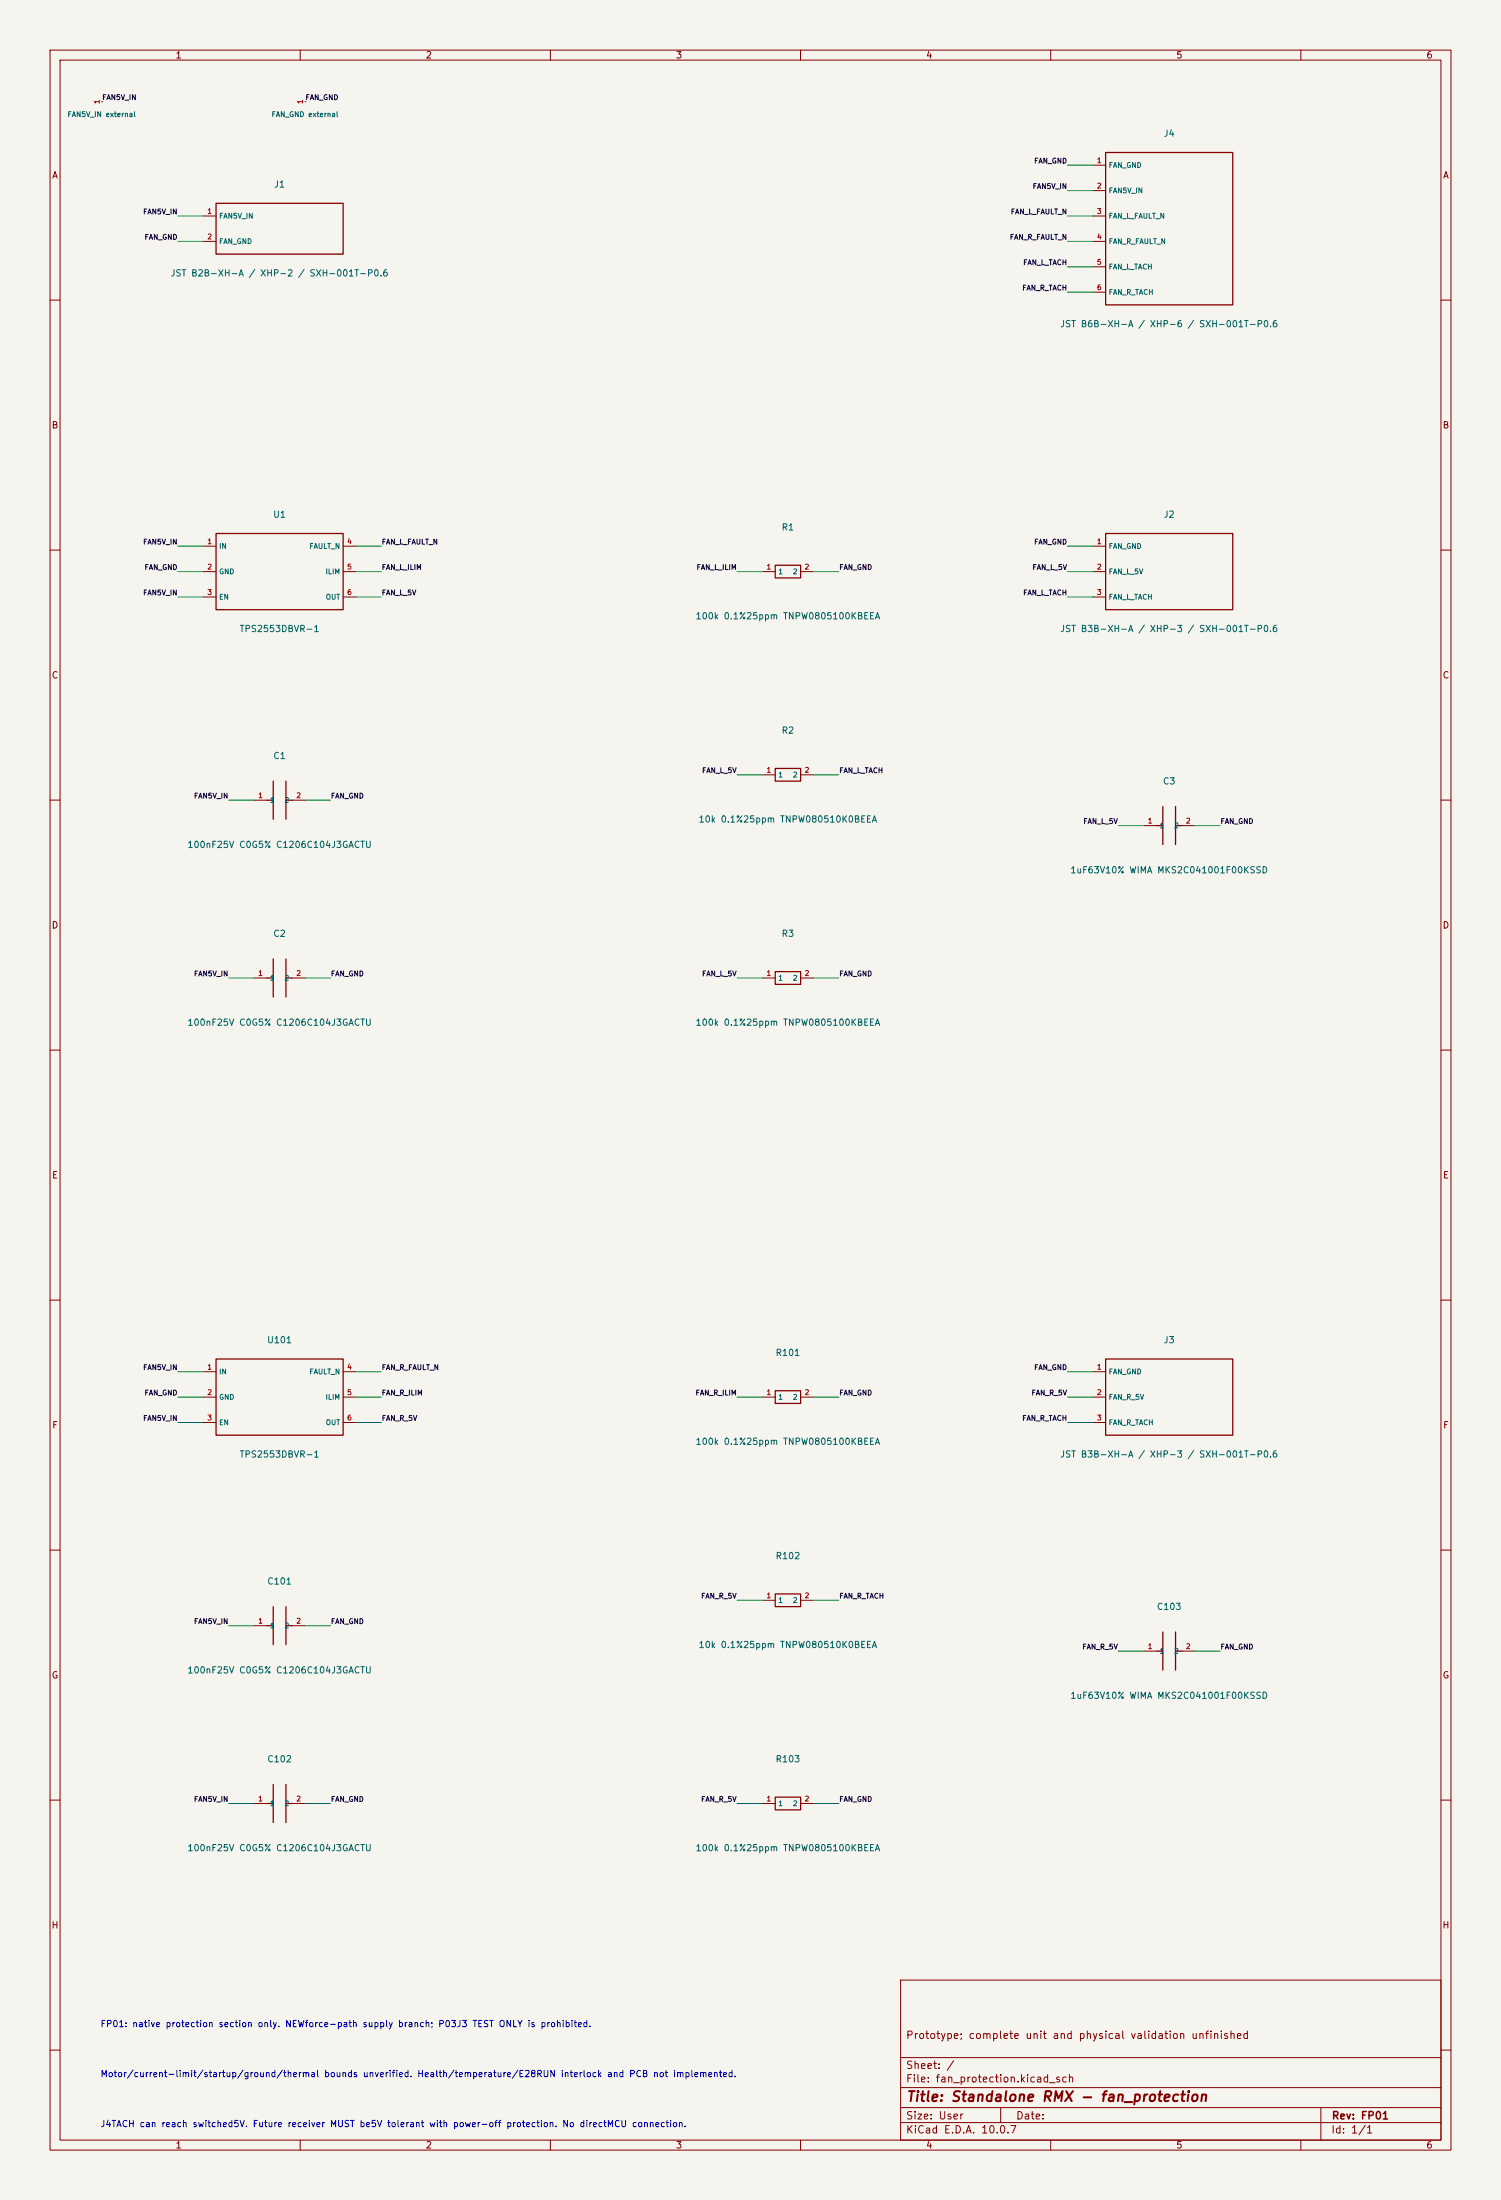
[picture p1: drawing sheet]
(kicad_sch (version 20250114) (generator eeschema) (paper "User" 300 440)
(title_block (title "Standalone RMX - fan_protection") (rev "FP01") (comment 1 "Prototype; complete unit and physical validation unfinished"))
(lib_symbols (symbol "RMX_FP01:SUPPLY_FLAG" (power) (in_bom no) (on_board no)
    (property "Reference" "#PWR" (at 0 0 0) (effects (font (size 1 1)) (hide yes)))
    (property "Value" "SUPPLY_FLAG" (at 0 2.54 0) (effects (font (size 1 1))))
    (symbol "SUPPLY_FLAG_1_1" (pin power_out line (at 0 0 90) (length 0) (name "~" (effects (font (size 1 1)))) (number "1" (effects (font (size 1 1)))))))
(symbol "RMX_FP01:FP01_J1" (pin_names (offset .508)) (in_bom yes) (on_board yes)
(property "Reference" "J" (at 0 8.89 0) (effects (font (size 1.27 1.27))))
(property "Value" "JST B2B-XH-A / XHP-2 / SXH-001T-P0.6" (at 0 -8.89 0) (effects (font (size 1.27 1.27))))
(symbol "FP01_J1_0_1" (rectangle (start -12.7 5.08) (end 12.7 -5.08) (stroke (width .254) (type default)) (fill (type none))))
(symbol "FP01_J1_1_1"
(pin passive line (at -15.24 2.54 0) (length 2.54) (name "FAN5V_IN" (effects (font (size 1 1)))) (number "1" (effects (font (size 1 1)))))
(pin passive line (at -15.24 -2.54 0) (length 2.54) (name "FAN_GND" (effects (font (size 1 1)))) (number "2" (effects (font (size 1 1)))))))
(symbol "RMX_FP01:FP01_J4" (pin_names (offset .508)) (in_bom yes) (on_board yes)
(property "Reference" "J" (at 0 19.05 0) (effects (font (size 1.27 1.27))))
(property "Value" "JST B6B-XH-A / XHP-6 / SXH-001T-P0.6" (at 0 -19.05 0) (effects (font (size 1.27 1.27))))
(symbol "FP01_J4_0_1" (rectangle (start -12.7 15.24) (end 12.7 -15.24) (stroke (width .254) (type default)) (fill (type none))))
(symbol "FP01_J4_1_1"
(pin passive line (at -15.24 12.7 0) (length 2.54) (name "FAN_GND" (effects (font (size 1 1)))) (number "1" (effects (font (size 1 1)))))
(pin passive line (at -15.24 7.62 0) (length 2.54) (name "FAN5V_IN" (effects (font (size 1 1)))) (number "2" (effects (font (size 1 1)))))
(pin passive line (at -15.24 2.54 0) (length 2.54) (name "FAN_L_FAULT_N" (effects (font (size 1 1)))) (number "3" (effects (font (size 1 1)))))
(pin passive line (at -15.24 -2.54 0) (length 2.54) (name "FAN_R_FAULT_N" (effects (font (size 1 1)))) (number "4" (effects (font (size 1 1)))))
(pin passive line (at -15.24 -7.62 0) (length 2.54) (name "FAN_L_TACH" (effects (font (size 1 1)))) (number "5" (effects (font (size 1 1)))))
(pin passive line (at -15.24 -12.7 0) (length 2.54) (name "FAN_R_TACH" (effects (font (size 1 1)))) (number "6" (effects (font (size 1 1)))))))
(symbol "RMX_FP01:FP01_U1" (pin_names (offset .508)) (in_bom yes) (on_board yes)
(property "Reference" "U" (at 0 11.43 0) (effects (font (size 1.27 1.27))))
(property "Value" "TPS2553DBVR-1" (at 0 -11.43 0) (effects (font (size 1.27 1.27))))
(symbol "FP01_U1_0_1" (rectangle (start -12.7 7.62) (end 12.7 -7.62) (stroke (width .254) (type default)) (fill (type none))))
(symbol "FP01_U1_1_1"
(pin power_in line (at -15.24 5.08 0) (length 2.54) (name "IN" (effects (font (size 1 1)))) (number "1" (effects (font (size 1 1)))))
(pin power_in line (at -15.24 0.0 0) (length 2.54) (name "GND" (effects (font (size 1 1)))) (number "2" (effects (font (size 1 1)))))
(pin input line (at -15.24 -5.08 0) (length 2.54) (name "EN" (effects (font (size 1 1)))) (number "3" (effects (font (size 1 1)))))
(pin open_collector line (at 15.24 5.08 180) (length 2.54) (name "FAULT_N" (effects (font (size 1 1)))) (number "4" (effects (font (size 1 1)))))
(pin output line (at 15.24 0.0 180) (length 2.54) (name "ILIM" (effects (font (size 1 1)))) (number "5" (effects (font (size 1 1)))))
(pin power_out line (at 15.24 -5.08 180) (length 2.54) (name "OUT" (effects (font (size 1 1)))) (number "6" (effects (font (size 1 1)))))))
(symbol "RMX_FP01:FP01_R1" (pin_names (offset .508)) (in_bom yes) (on_board yes)
(property "Reference" "R" (at 0 8.89 0) (effects (font (size 1.27 1.27))))
(property "Value" "100k 0.1%25ppm TNPW0805100KBEEA" (at 0 -8.89 0) (effects (font (size 1.27 1.27))))
(symbol "FP01_R1_0_1" (rectangle (start -2.54 1.27) (end 2.54 -1.27) (stroke (width .254) (type default)) (fill (type none))))
(symbol "FP01_R1_1_1"
(pin passive line (at -5.08 0.0 0) (length 2.54) (name "1" (effects (font (size 1 1)))) (number "1" (effects (font (size 1 1)))))
(pin passive line (at 5.08 0.0 180) (length 2.54) (name "2" (effects (font (size 1 1)))) (number "2" (effects (font (size 1 1)))))))
(symbol "RMX_FP01:FP01_R2" (pin_names (offset .508)) (in_bom yes) (on_board yes)
(property "Reference" "R" (at 0 8.89 0) (effects (font (size 1.27 1.27))))
(property "Value" "10k 0.1%25ppm TNPW080510K0BEEA" (at 0 -8.89 0) (effects (font (size 1.27 1.27))))
(symbol "FP01_R2_0_1" (rectangle (start -2.54 1.27) (end 2.54 -1.27) (stroke (width .254) (type default)) (fill (type none))))
(symbol "FP01_R2_1_1"
(pin passive line (at -5.08 0.0 0) (length 2.54) (name "1" (effects (font (size 1 1)))) (number "1" (effects (font (size 1 1)))))
(pin passive line (at 5.08 0.0 180) (length 2.54) (name "2" (effects (font (size 1 1)))) (number "2" (effects (font (size 1 1)))))))
(symbol "RMX_FP01:FP01_R3" (pin_names (offset .508)) (in_bom yes) (on_board yes)
(property "Reference" "R" (at 0 8.89 0) (effects (font (size 1.27 1.27))))
(property "Value" "100k 0.1%25ppm TNPW0805100KBEEA" (at 0 -8.89 0) (effects (font (size 1.27 1.27))))
(symbol "FP01_R3_0_1" (rectangle (start -2.54 1.27) (end 2.54 -1.27) (stroke (width .254) (type default)) (fill (type none))))
(symbol "FP01_R3_1_1"
(pin passive line (at -5.08 0.0 0) (length 2.54) (name "1" (effects (font (size 1 1)))) (number "1" (effects (font (size 1 1)))))
(pin passive line (at 5.08 0.0 180) (length 2.54) (name "2" (effects (font (size 1 1)))) (number "2" (effects (font (size 1 1)))))))
(symbol "RMX_FP01:FP01_C1" (pin_names (offset .508)) (in_bom yes) (on_board yes)
(property "Reference" "C" (at 0 8.89 0) (effects (font (size 1.27 1.27))))
(property "Value" "100nF25V C0G5% C1206C104J3GACTU" (at 0 -8.89 0) (effects (font (size 1.27 1.27))))
(symbol "FP01_C1_0_1" (polyline (pts (xy -2.54 0)(xy -1.27 0)) (stroke (width .254) (type default)) (fill (type none)))(polyline (pts (xy -1.27 -3.81)(xy -1.27 3.81)) (stroke (width .254) (type default)) (fill (type none)))(polyline (pts (xy 1.27 -3.81)(xy 1.27 3.81)) (stroke (width .254) (type default)) (fill (type none)))(polyline (pts (xy 1.27 0)(xy 2.54 0)) (stroke (width .254) (type default)) (fill (type none))))
(symbol "FP01_C1_1_1"
(pin passive line (at -5.08 0.0 0) (length 2.54) (name "1" (effects (font (size 1 1)))) (number "1" (effects (font (size 1 1)))))
(pin passive line (at 5.08 0.0 180) (length 2.54) (name "2" (effects (font (size 1 1)))) (number "2" (effects (font (size 1 1)))))))
(symbol "RMX_FP01:FP01_C2" (pin_names (offset .508)) (in_bom yes) (on_board yes)
(property "Reference" "C" (at 0 8.89 0) (effects (font (size 1.27 1.27))))
(property "Value" "100nF25V C0G5% C1206C104J3GACTU" (at 0 -8.89 0) (effects (font (size 1.27 1.27))))
(symbol "FP01_C2_0_1" (polyline (pts (xy -2.54 0)(xy -1.27 0)) (stroke (width .254) (type default)) (fill (type none)))(polyline (pts (xy -1.27 -3.81)(xy -1.27 3.81)) (stroke (width .254) (type default)) (fill (type none)))(polyline (pts (xy 1.27 -3.81)(xy 1.27 3.81)) (stroke (width .254) (type default)) (fill (type none)))(polyline (pts (xy 1.27 0)(xy 2.54 0)) (stroke (width .254) (type default)) (fill (type none))))
(symbol "FP01_C2_1_1"
(pin passive line (at -5.08 0.0 0) (length 2.54) (name "1" (effects (font (size 1 1)))) (number "1" (effects (font (size 1 1)))))
(pin passive line (at 5.08 0.0 180) (length 2.54) (name "2" (effects (font (size 1 1)))) (number "2" (effects (font (size 1 1)))))))
(symbol "RMX_FP01:FP01_C3" (pin_names (offset .508)) (in_bom yes) (on_board yes)
(property "Reference" "C" (at 0 8.89 0) (effects (font (size 1.27 1.27))))
(property "Value" "1uF63V10% WIMA MKS2C041001F00KSSD" (at 0 -8.89 0) (effects (font (size 1.27 1.27))))
(symbol "FP01_C3_0_1" (polyline (pts (xy -2.54 0)(xy -1.27 0)) (stroke (width .254) (type default)) (fill (type none)))(polyline (pts (xy -1.27 -3.81)(xy -1.27 3.81)) (stroke (width .254) (type default)) (fill (type none)))(polyline (pts (xy 1.27 -3.81)(xy 1.27 3.81)) (stroke (width .254) (type default)) (fill (type none)))(polyline (pts (xy 1.27 0)(xy 2.54 0)) (stroke (width .254) (type default)) (fill (type none))))
(symbol "FP01_C3_1_1"
(pin passive line (at -5.08 0.0 0) (length 2.54) (name "1" (effects (font (size 1 1)))) (number "1" (effects (font (size 1 1)))))
(pin passive line (at 5.08 0.0 180) (length 2.54) (name "2" (effects (font (size 1 1)))) (number "2" (effects (font (size 1 1)))))))
(symbol "RMX_FP01:FP01_J2" (pin_names (offset .508)) (in_bom yes) (on_board yes)
(property "Reference" "J" (at 0 11.43 0) (effects (font (size 1.27 1.27))))
(property "Value" "JST B3B-XH-A / XHP-3 / SXH-001T-P0.6" (at 0 -11.43 0) (effects (font (size 1.27 1.27))))
(symbol "FP01_J2_0_1" (rectangle (start -12.7 7.62) (end 12.7 -7.62) (stroke (width .254) (type default)) (fill (type none))))
(symbol "FP01_J2_1_1"
(pin passive line (at -15.24 5.08 0) (length 2.54) (name "FAN_GND" (effects (font (size 1 1)))) (number "1" (effects (font (size 1 1)))))
(pin passive line (at -15.24 0.0 0) (length 2.54) (name "FAN_L_5V" (effects (font (size 1 1)))) (number "2" (effects (font (size 1 1)))))
(pin passive line (at -15.24 -5.08 0) (length 2.54) (name "FAN_L_TACH" (effects (font (size 1 1)))) (number "3" (effects (font (size 1 1)))))))
(symbol "RMX_FP01:FP01_U101" (pin_names (offset .508)) (in_bom yes) (on_board yes)
(property "Reference" "U" (at 0 11.43 0) (effects (font (size 1.27 1.27))))
(property "Value" "TPS2553DBVR-1" (at 0 -11.43 0) (effects (font (size 1.27 1.27))))
(symbol "FP01_U101_0_1" (rectangle (start -12.7 7.62) (end 12.7 -7.62) (stroke (width .254) (type default)) (fill (type none))))
(symbol "FP01_U101_1_1"
(pin power_in line (at -15.24 5.08 0) (length 2.54) (name "IN" (effects (font (size 1 1)))) (number "1" (effects (font (size 1 1)))))
(pin power_in line (at -15.24 0.0 0) (length 2.54) (name "GND" (effects (font (size 1 1)))) (number "2" (effects (font (size 1 1)))))
(pin input line (at -15.24 -5.08 0) (length 2.54) (name "EN" (effects (font (size 1 1)))) (number "3" (effects (font (size 1 1)))))
(pin open_collector line (at 15.24 5.08 180) (length 2.54) (name "FAULT_N" (effects (font (size 1 1)))) (number "4" (effects (font (size 1 1)))))
(pin output line (at 15.24 0.0 180) (length 2.54) (name "ILIM" (effects (font (size 1 1)))) (number "5" (effects (font (size 1 1)))))
(pin power_out line (at 15.24 -5.08 180) (length 2.54) (name "OUT" (effects (font (size 1 1)))) (number "6" (effects (font (size 1 1)))))))
(symbol "RMX_FP01:FP01_R101" (pin_names (offset .508)) (in_bom yes) (on_board yes)
(property "Reference" "R" (at 0 8.89 0) (effects (font (size 1.27 1.27))))
(property "Value" "100k 0.1%25ppm TNPW0805100KBEEA" (at 0 -8.89 0) (effects (font (size 1.27 1.27))))
(symbol "FP01_R101_0_1" (rectangle (start -2.54 1.27) (end 2.54 -1.27) (stroke (width .254) (type default)) (fill (type none))))
(symbol "FP01_R101_1_1"
(pin passive line (at -5.08 0.0 0) (length 2.54) (name "1" (effects (font (size 1 1)))) (number "1" (effects (font (size 1 1)))))
(pin passive line (at 5.08 0.0 180) (length 2.54) (name "2" (effects (font (size 1 1)))) (number "2" (effects (font (size 1 1)))))))
(symbol "RMX_FP01:FP01_R102" (pin_names (offset .508)) (in_bom yes) (on_board yes)
(property "Reference" "R" (at 0 8.89 0) (effects (font (size 1.27 1.27))))
(property "Value" "10k 0.1%25ppm TNPW080510K0BEEA" (at 0 -8.89 0) (effects (font (size 1.27 1.27))))
(symbol "FP01_R102_0_1" (rectangle (start -2.54 1.27) (end 2.54 -1.27) (stroke (width .254) (type default)) (fill (type none))))
(symbol "FP01_R102_1_1"
(pin passive line (at -5.08 0.0 0) (length 2.54) (name "1" (effects (font (size 1 1)))) (number "1" (effects (font (size 1 1)))))
(pin passive line (at 5.08 0.0 180) (length 2.54) (name "2" (effects (font (size 1 1)))) (number "2" (effects (font (size 1 1)))))))
(symbol "RMX_FP01:FP01_R103" (pin_names (offset .508)) (in_bom yes) (on_board yes)
(property "Reference" "R" (at 0 8.89 0) (effects (font (size 1.27 1.27))))
(property "Value" "100k 0.1%25ppm TNPW0805100KBEEA" (at 0 -8.89 0) (effects (font (size 1.27 1.27))))
(symbol "FP01_R103_0_1" (rectangle (start -2.54 1.27) (end 2.54 -1.27) (stroke (width .254) (type default)) (fill (type none))))
(symbol "FP01_R103_1_1"
(pin passive line (at -5.08 0.0 0) (length 2.54) (name "1" (effects (font (size 1 1)))) (number "1" (effects (font (size 1 1)))))
(pin passive line (at 5.08 0.0 180) (length 2.54) (name "2" (effects (font (size 1 1)))) (number "2" (effects (font (size 1 1)))))))
(symbol "RMX_FP01:FP01_C101" (pin_names (offset .508)) (in_bom yes) (on_board yes)
(property "Reference" "C" (at 0 8.89 0) (effects (font (size 1.27 1.27))))
(property "Value" "100nF25V C0G5% C1206C104J3GACTU" (at 0 -8.89 0) (effects (font (size 1.27 1.27))))
(symbol "FP01_C101_0_1" (polyline (pts (xy -2.54 0)(xy -1.27 0)) (stroke (width .254) (type default)) (fill (type none)))(polyline (pts (xy -1.27 -3.81)(xy -1.27 3.81)) (stroke (width .254) (type default)) (fill (type none)))(polyline (pts (xy 1.27 -3.81)(xy 1.27 3.81)) (stroke (width .254) (type default)) (fill (type none)))(polyline (pts (xy 1.27 0)(xy 2.54 0)) (stroke (width .254) (type default)) (fill (type none))))
(symbol "FP01_C101_1_1"
(pin passive line (at -5.08 0.0 0) (length 2.54) (name "1" (effects (font (size 1 1)))) (number "1" (effects (font (size 1 1)))))
(pin passive line (at 5.08 0.0 180) (length 2.54) (name "2" (effects (font (size 1 1)))) (number "2" (effects (font (size 1 1)))))))
(symbol "RMX_FP01:FP01_C102" (pin_names (offset .508)) (in_bom yes) (on_board yes)
(property "Reference" "C" (at 0 8.89 0) (effects (font (size 1.27 1.27))))
(property "Value" "100nF25V C0G5% C1206C104J3GACTU" (at 0 -8.89 0) (effects (font (size 1.27 1.27))))
(symbol "FP01_C102_0_1" (polyline (pts (xy -2.54 0)(xy -1.27 0)) (stroke (width .254) (type default)) (fill (type none)))(polyline (pts (xy -1.27 -3.81)(xy -1.27 3.81)) (stroke (width .254) (type default)) (fill (type none)))(polyline (pts (xy 1.27 -3.81)(xy 1.27 3.81)) (stroke (width .254) (type default)) (fill (type none)))(polyline (pts (xy 1.27 0)(xy 2.54 0)) (stroke (width .254) (type default)) (fill (type none))))
(symbol "FP01_C102_1_1"
(pin passive line (at -5.08 0.0 0) (length 2.54) (name "1" (effects (font (size 1 1)))) (number "1" (effects (font (size 1 1)))))
(pin passive line (at 5.08 0.0 180) (length 2.54) (name "2" (effects (font (size 1 1)))) (number "2" (effects (font (size 1 1)))))))
(symbol "RMX_FP01:FP01_C103" (pin_names (offset .508)) (in_bom yes) (on_board yes)
(property "Reference" "C" (at 0 8.89 0) (effects (font (size 1.27 1.27))))
(property "Value" "1uF63V10% WIMA MKS2C041001F00KSSD" (at 0 -8.89 0) (effects (font (size 1.27 1.27))))
(symbol "FP01_C103_0_1" (polyline (pts (xy -2.54 0)(xy -1.27 0)) (stroke (width .254) (type default)) (fill (type none)))(polyline (pts (xy -1.27 -3.81)(xy -1.27 3.81)) (stroke (width .254) (type default)) (fill (type none)))(polyline (pts (xy 1.27 -3.81)(xy 1.27 3.81)) (stroke (width .254) (type default)) (fill (type none)))(polyline (pts (xy 1.27 0)(xy 2.54 0)) (stroke (width .254) (type default)) (fill (type none))))
(symbol "FP01_C103_1_1"
(pin passive line (at -5.08 0.0 0) (length 2.54) (name "1" (effects (font (size 1 1)))) (number "1" (effects (font (size 1 1)))))
(pin passive line (at 5.08 0.0 180) (length 2.54) (name "2" (effects (font (size 1 1)))) (number "2" (effects (font (size 1 1)))))))
(symbol "RMX_FP01:FP01_J3" (pin_names (offset .508)) (in_bom yes) (on_board yes)
(property "Reference" "J" (at 0 11.43 0) (effects (font (size 1.27 1.27))))
(property "Value" "JST B3B-XH-A / XHP-3 / SXH-001T-P0.6" (at 0 -11.43 0) (effects (font (size 1.27 1.27))))
(symbol "FP01_J3_0_1" (rectangle (start -12.7 7.62) (end 12.7 -7.62) (stroke (width .254) (type default)) (fill (type none))))
(symbol "FP01_J3_1_1"
(pin passive line (at -15.24 5.08 0) (length 2.54) (name "FAN_GND" (effects (font (size 1 1)))) (number "1" (effects (font (size 1 1)))))
(pin passive line (at -15.24 0.0 0) (length 2.54) (name "FAN_R_5V" (effects (font (size 1 1)))) (number "2" (effects (font (size 1 1)))))
(pin passive line (at -15.24 -5.08 0) (length 2.54) (name "FAN_R_TACH" (effects (font (size 1 1)))) (number "3" (effects (font (size 1 1))))))))
(symbol (lib_id "RMX_FP01:FP01_J1") (at 55.88 45.72 0) (unit 1) (in_bom yes) (on_board yes) (dnp no)
(property "Reference" "J1" (at 55.88 36.83 0) (effects (font (size 1.27 1.27)) ))
(property "Value" "JST B2B-XH-A / XHP-2 / SXH-001T-P0.6" (at 55.88 54.61 0) (effects (font (size 1.27 1.27)) ))
(property "Footprint" "Connector_JST:JST_XH_B2B-XH-A_1x02_P2.50mm_Vertical" (at 55.88 45.72 0) (effects (font (size 1.27 1.27)) (hide yes)))
(property "Datasheet" "https://www.jst-mfg.com/product/pdf/eng/eXH.pdf" (at 55.88 45.72 0) (effects (font (size 1.27 1.27)) (hide yes)))
(pin "1")
(pin "2"))
(wire (pts (xy 40.64 43.18) (xy 35.56 43.18)) (stroke (width 0) (type default)))
(label "FAN5V_IN" (at 35.56 43.18 0) (effects (font (size 1 1)) (justify right bottom)))
(wire (pts (xy 40.64 48.26) (xy 35.56 48.26)) (stroke (width 0) (type default)))
(label "FAN_GND" (at 35.56 48.26 0) (effects (font (size 1 1)) (justify right bottom)))
(symbol (lib_id "RMX_FP01:FP01_J4") (at 233.68 45.72 0) (unit 1) (in_bom yes) (on_board yes) (dnp no)
(property "Reference" "J4" (at 233.68 26.67 0) (effects (font (size 1.27 1.27)) ))
(property "Value" "JST B6B-XH-A / XHP-6 / SXH-001T-P0.6" (at 233.68 64.77 0) (effects (font (size 1.27 1.27)) ))
(property "Footprint" "Connector_JST:JST_XH_B6B-XH-A_1x06_P2.50mm_Vertical" (at 233.68 45.72 0) (effects (font (size 1.27 1.27)) (hide yes)))
(property "Datasheet" "https://www.jst-mfg.com/product/pdf/eng/eXH.pdf" (at 233.68 45.72 0) (effects (font (size 1.27 1.27)) (hide yes)))
(pin "1")
(pin "2")
(pin "3")
(pin "4")
(pin "5")
(pin "6"))
(wire (pts (xy 218.44 33.02) (xy 213.36 33.02)) (stroke (width 0) (type default)))
(label "FAN_GND" (at 213.36 33.02 0) (effects (font (size 1 1)) (justify right bottom)))
(wire (pts (xy 218.44 38.1) (xy 213.36 38.1)) (stroke (width 0) (type default)))
(label "FAN5V_IN" (at 213.36 38.1 0) (effects (font (size 1 1)) (justify right bottom)))
(wire (pts (xy 218.44 43.18) (xy 213.36 43.18)) (stroke (width 0) (type default)))
(label "FAN_L_FAULT_N" (at 213.36 43.18 0) (effects (font (size 1 1)) (justify right bottom)))
(wire (pts (xy 218.44 48.26) (xy 213.36 48.26)) (stroke (width 0) (type default)))
(label "FAN_R_FAULT_N" (at 213.36 48.26 0) (effects (font (size 1 1)) (justify right bottom)))
(wire (pts (xy 218.44 53.34) (xy 213.36 53.34)) (stroke (width 0) (type default)))
(label "FAN_L_TACH" (at 213.36 53.34 0) (effects (font (size 1 1)) (justify right bottom)))
(wire (pts (xy 218.44 58.42) (xy 213.36 58.42)) (stroke (width 0) (type default)))
(label "FAN_R_TACH" (at 213.36 58.42 0) (effects (font (size 1 1)) (justify right bottom)))
(symbol (lib_id "RMX_FP01:FP01_U1") (at 55.88 114.3 0) (unit 1) (in_bom yes) (on_board yes) (dnp no)
(property "Reference" "U1" (at 55.88 102.87 0) (effects (font (size 1.27 1.27)) ))
(property "Value" "TPS2553DBVR-1" (at 55.88 125.73 0) (effects (font (size 1.27 1.27)) ))
(property "Footprint" "Package_TO_SOT_SMD:SOT-23-6" (at 55.88 114.3 0) (effects (font (size 1.27 1.27)) (hide yes)))
(property "Datasheet" "https://www.ti.com/lit/ds/symlink/tps2553.pdf" (at 55.88 114.3 0) (effects (font (size 1.27 1.27)) (hide yes)))
(pin "1")
(pin "2")
(pin "3")
(pin "4")
(pin "5")
(pin "6"))
(wire (pts (xy 40.64 109.22) (xy 35.56 109.22)) (stroke (width 0) (type default)))
(label "FAN5V_IN" (at 35.56 109.22 0) (effects (font (size 1 1)) (justify right bottom)))
(wire (pts (xy 40.64 114.3) (xy 35.56 114.3)) (stroke (width 0) (type default)))
(label "FAN_GND" (at 35.56 114.3 0) (effects (font (size 1 1)) (justify right bottom)))
(wire (pts (xy 40.64 119.38) (xy 35.56 119.38)) (stroke (width 0) (type default)))
(label "FAN5V_IN" (at 35.56 119.38 0) (effects (font (size 1 1)) (justify right bottom)))
(wire (pts (xy 71.12 109.22) (xy 76.2 109.22)) (stroke (width 0) (type default)))
(label "FAN_L_FAULT_N" (at 76.2 109.22 0) (effects (font (size 1 1)) (justify left bottom)))
(wire (pts (xy 71.12 114.3) (xy 76.2 114.3)) (stroke (width 0) (type default)))
(label "FAN_L_ILIM" (at 76.2 114.3 0) (effects (font (size 1 1)) (justify left bottom)))
(wire (pts (xy 71.12 119.38) (xy 76.2 119.38)) (stroke (width 0) (type default)))
(label "FAN_L_5V" (at 76.2 119.38 0) (effects (font (size 1 1)) (justify left bottom)))
(symbol (lib_id "RMX_FP01:FP01_R1") (at 157.48 114.3 0) (unit 1) (in_bom yes) (on_board yes) (dnp no)
(property "Reference" "R1" (at 157.48 105.41 0) (effects (font (size 1.27 1.27)) ))
(property "Value" "100k 0.1%25ppm TNPW0805100KBEEA" (at 157.48 123.19 0) (effects (font (size 1.27 1.27)) ))
(property "Footprint" "Resistor_SMD:R_0805_2012Metric" (at 157.48 114.3 0) (effects (font (size 1.27 1.27)) (hide yes)))
(property "Datasheet" "https://www.vishay.com/docs/28758/tnpw_e3.pdf" (at 157.48 114.3 0) (effects (font (size 1.27 1.27)) (hide yes)))
(pin "1")
(pin "2"))
(wire (pts (xy 152.4 114.3) (xy 147.32 114.3)) (stroke (width 0) (type default)))
(label "FAN_L_ILIM" (at 147.32 114.3 0) (effects (font (size 1 1)) (justify right bottom)))
(wire (pts (xy 162.56 114.3) (xy 167.64 114.3)) (stroke (width 0) (type default)))
(label "FAN_GND" (at 167.64 114.3 0) (effects (font (size 1 1)) (justify left bottom)))
(symbol (lib_id "RMX_FP01:FP01_R2") (at 157.48 154.94 0) (unit 1) (in_bom yes) (on_board yes) (dnp no)
(property "Reference" "R2" (at 157.48 146.05 0) (effects (font (size 1.27 1.27)) ))
(property "Value" "10k 0.1%25ppm TNPW080510K0BEEA" (at 157.48 163.83 0) (effects (font (size 1.27 1.27)) ))
(property "Footprint" "Resistor_SMD:R_0805_2012Metric" (at 157.48 154.94 0) (effects (font (size 1.27 1.27)) (hide yes)))
(property "Datasheet" "https://www.vishay.com/docs/28758/tnpw_e3.pdf" (at 157.48 154.94 0) (effects (font (size 1.27 1.27)) (hide yes)))
(pin "1")
(pin "2"))
(wire (pts (xy 152.4 154.94) (xy 147.32 154.94)) (stroke (width 0) (type default)))
(label "FAN_L_5V" (at 147.32 154.94 0) (effects (font (size 1 1)) (justify right bottom)))
(wire (pts (xy 162.56 154.94) (xy 167.64 154.94)) (stroke (width 0) (type default)))
(label "FAN_L_TACH" (at 167.64 154.94 0) (effects (font (size 1 1)) (justify left bottom)))
(symbol (lib_id "RMX_FP01:FP01_R3") (at 157.48 195.57999999999998 0) (unit 1) (in_bom yes) (on_board yes) (dnp no)
(property "Reference" "R3" (at 157.48 186.69 0) (effects (font (size 1.27 1.27)) ))
(property "Value" "100k 0.1%25ppm TNPW0805100KBEEA" (at 157.48 204.47 0) (effects (font (size 1.27 1.27)) ))
(property "Footprint" "Resistor_SMD:R_0805_2012Metric" (at 157.48 195.58 0) (effects (font (size 1.27 1.27)) (hide yes)))
(property "Datasheet" "https://www.vishay.com/docs/28758/tnpw_e3.pdf" (at 157.48 195.58 0) (effects (font (size 1.27 1.27)) (hide yes)))
(pin "1")
(pin "2"))
(wire (pts (xy 152.4 195.58) (xy 147.32 195.58)) (stroke (width 0) (type default)))
(label "FAN_L_5V" (at 147.32 195.58 0) (effects (font (size 1 1)) (justify right bottom)))
(wire (pts (xy 162.56 195.58) (xy 167.64 195.58)) (stroke (width 0) (type default)))
(label "FAN_GND" (at 167.64 195.58 0) (effects (font (size 1 1)) (justify left bottom)))
(symbol (lib_id "RMX_FP01:FP01_C1") (at 55.88 160.01999999999998 0) (unit 1) (in_bom yes) (on_board yes) (dnp no)
(property "Reference" "C1" (at 55.88 151.13 0) (effects (font (size 1.27 1.27)) ))
(property "Value" "100nF25V C0G5% C1206C104J3GACTU" (at 55.88 168.91 0) (effects (font (size 1.27 1.27)) ))
(property "Footprint" "Capacitor_SMD:C_1206_3216Metric" (at 55.88 160.02 0) (effects (font (size 1.27 1.27)) (hide yes)))
(property "Datasheet" "https://content.kemet.com/datasheets/KEM_C1003_C0G_SMD.pdf" (at 55.88 160.02 0) (effects (font (size 1.27 1.27)) (hide yes)))
(pin "1")
(pin "2"))
(wire (pts (xy 50.8 160.02) (xy 45.72 160.02)) (stroke (width 0) (type default)))
(label "FAN5V_IN" (at 45.72 160.02 0) (effects (font (size 1 1)) (justify right bottom)))
(wire (pts (xy 60.96 160.02) (xy 66.04 160.02)) (stroke (width 0) (type default)))
(label "FAN_GND" (at 66.04 160.02 0) (effects (font (size 1 1)) (justify left bottom)))
(symbol (lib_id "RMX_FP01:FP01_C2") (at 55.88 195.57999999999998 0) (unit 1) (in_bom yes) (on_board yes) (dnp no)
(property "Reference" "C2" (at 55.88 186.69 0) (effects (font (size 1.27 1.27)) ))
(property "Value" "100nF25V C0G5% C1206C104J3GACTU" (at 55.88 204.47 0) (effects (font (size 1.27 1.27)) ))
(property "Footprint" "Capacitor_SMD:C_1206_3216Metric" (at 55.88 195.58 0) (effects (font (size 1.27 1.27)) (hide yes)))
(property "Datasheet" "https://content.kemet.com/datasheets/KEM_C1003_C0G_SMD.pdf" (at 55.88 195.58 0) (effects (font (size 1.27 1.27)) (hide yes)))
(pin "1")
(pin "2"))
(wire (pts (xy 50.8 195.58) (xy 45.72 195.58)) (stroke (width 0) (type default)))
(label "FAN5V_IN" (at 45.72 195.58 0) (effects (font (size 1 1)) (justify right bottom)))
(wire (pts (xy 60.96 195.58) (xy 66.04 195.58)) (stroke (width 0) (type default)))
(label "FAN_GND" (at 66.04 195.58 0) (effects (font (size 1 1)) (justify left bottom)))
(symbol (lib_id "RMX_FP01:FP01_C3") (at 233.68 165.1 0) (unit 1) (in_bom yes) (on_board yes) (dnp no)
(property "Reference" "C3" (at 233.68 156.21 0) (effects (font (size 1.27 1.27)) ))
(property "Value" "1uF63V10% WIMA MKS2C041001F00KSSD" (at 233.68 173.99 0) (effects (font (size 1.27 1.27)) ))
(property "Footprint" "Capacitor_THT:C_Rect_L7.2mm_W5.0mm_P5.00mm" (at 233.68 165.1 0) (effects (font (size 1.27 1.27)) (hide yes)))
(property "Datasheet" "https://www.wima.de/wp-content/uploads/media/d_WIMA_MKS_2.pdf" (at 233.68 165.1 0) (effects (font (size 1.27 1.27)) (hide yes)))
(pin "1")
(pin "2"))
(wire (pts (xy 228.6 165.1) (xy 223.52 165.1)) (stroke (width 0) (type default)))
(label "FAN_L_5V" (at 223.52 165.1 0) (effects (font (size 1 1)) (justify right bottom)))
(wire (pts (xy 238.76 165.1) (xy 243.84 165.1)) (stroke (width 0) (type default)))
(label "FAN_GND" (at 243.84 165.1 0) (effects (font (size 1 1)) (justify left bottom)))
(symbol (lib_id "RMX_FP01:FP01_J2") (at 233.68 114.3 0) (unit 1) (in_bom yes) (on_board yes) (dnp no)
(property "Reference" "J2" (at 233.68 102.87 0) (effects (font (size 1.27 1.27)) ))
(property "Value" "JST B3B-XH-A / XHP-3 / SXH-001T-P0.6" (at 233.68 125.73 0) (effects (font (size 1.27 1.27)) ))
(property "Footprint" "Connector_JST:JST_XH_B3B-XH-A_1x03_P2.50mm_Vertical" (at 233.68 114.3 0) (effects (font (size 1.27 1.27)) (hide yes)))
(property "Datasheet" "https://www.jst-mfg.com/product/pdf/eng/eXH.pdf" (at 233.68 114.3 0) (effects (font (size 1.27 1.27)) (hide yes)))
(pin "1")
(pin "2")
(pin "3"))
(wire (pts (xy 218.44 109.22) (xy 213.36 109.22)) (stroke (width 0) (type default)))
(label "FAN_GND" (at 213.36 109.22 0) (effects (font (size 1 1)) (justify right bottom)))
(wire (pts (xy 218.44 114.3) (xy 213.36 114.3)) (stroke (width 0) (type default)))
(label "FAN_L_5V" (at 213.36 114.3 0) (effects (font (size 1 1)) (justify right bottom)))
(wire (pts (xy 218.44 119.38) (xy 213.36 119.38)) (stroke (width 0) (type default)))
(label "FAN_L_TACH" (at 213.36 119.38 0) (effects (font (size 1 1)) (justify right bottom)))
(symbol (lib_id "RMX_FP01:FP01_U101") (at 55.88 279.4 0) (unit 1) (in_bom yes) (on_board yes) (dnp no)
(property "Reference" "U101" (at 55.88 267.97 0) (effects (font (size 1.27 1.27)) ))
(property "Value" "TPS2553DBVR-1" (at 55.88 290.83 0) (effects (font (size 1.27 1.27)) ))
(property "Footprint" "Package_TO_SOT_SMD:SOT-23-6" (at 55.88 279.4 0) (effects (font (size 1.27 1.27)) (hide yes)))
(property "Datasheet" "https://www.ti.com/lit/ds/symlink/tps2553.pdf" (at 55.88 279.4 0) (effects (font (size 1.27 1.27)) (hide yes)))
(pin "1")
(pin "2")
(pin "3")
(pin "4")
(pin "5")
(pin "6"))
(wire (pts (xy 40.64 274.32) (xy 35.56 274.32)) (stroke (width 0) (type default)))
(label "FAN5V_IN" (at 35.56 274.32 0) (effects (font (size 1 1)) (justify right bottom)))
(wire (pts (xy 40.64 279.4) (xy 35.56 279.4)) (stroke (width 0) (type default)))
(label "FAN_GND" (at 35.56 279.4 0) (effects (font (size 1 1)) (justify right bottom)))
(wire (pts (xy 40.64 284.48) (xy 35.56 284.48)) (stroke (width 0) (type default)))
(label "FAN5V_IN" (at 35.56 284.48 0) (effects (font (size 1 1)) (justify right bottom)))
(wire (pts (xy 71.12 274.32) (xy 76.2 274.32)) (stroke (width 0) (type default)))
(label "FAN_R_FAULT_N" (at 76.2 274.32 0) (effects (font (size 1 1)) (justify left bottom)))
(wire (pts (xy 71.12 279.4) (xy 76.2 279.4)) (stroke (width 0) (type default)))
(label "FAN_R_ILIM" (at 76.2 279.4 0) (effects (font (size 1 1)) (justify left bottom)))
(wire (pts (xy 71.12 284.48) (xy 76.2 284.48)) (stroke (width 0) (type default)))
(label "FAN_R_5V" (at 76.2 284.48 0) (effects (font (size 1 1)) (justify left bottom)))
(symbol (lib_id "RMX_FP01:FP01_R101") (at 157.48 279.4 0) (unit 1) (in_bom yes) (on_board yes) (dnp no)
(property "Reference" "R101" (at 157.48 270.51 0) (effects (font (size 1.27 1.27)) ))
(property "Value" "100k 0.1%25ppm TNPW0805100KBEEA" (at 157.48 288.29 0) (effects (font (size 1.27 1.27)) ))
(property "Footprint" "Resistor_SMD:R_0805_2012Metric" (at 157.48 279.4 0) (effects (font (size 1.27 1.27)) (hide yes)))
(property "Datasheet" "https://www.vishay.com/docs/28758/tnpw_e3.pdf" (at 157.48 279.4 0) (effects (font (size 1.27 1.27)) (hide yes)))
(pin "1")
(pin "2"))
(wire (pts (xy 152.4 279.4) (xy 147.32 279.4)) (stroke (width 0) (type default)))
(label "FAN_R_ILIM" (at 147.32 279.4 0) (effects (font (size 1 1)) (justify right bottom)))
(wire (pts (xy 162.56 279.4) (xy 167.64 279.4)) (stroke (width 0) (type default)))
(label "FAN_GND" (at 167.64 279.4 0) (effects (font (size 1 1)) (justify left bottom)))
(symbol (lib_id "RMX_FP01:FP01_R102") (at 157.48 320.03999999999996 0) (unit 1) (in_bom yes) (on_board yes) (dnp no)
(property "Reference" "R102" (at 157.48 311.15 0) (effects (font (size 1.27 1.27)) ))
(property "Value" "10k 0.1%25ppm TNPW080510K0BEEA" (at 157.48 328.93 0) (effects (font (size 1.27 1.27)) ))
(property "Footprint" "Resistor_SMD:R_0805_2012Metric" (at 157.48 320.04 0) (effects (font (size 1.27 1.27)) (hide yes)))
(property "Datasheet" "https://www.vishay.com/docs/28758/tnpw_e3.pdf" (at 157.48 320.04 0) (effects (font (size 1.27 1.27)) (hide yes)))
(pin "1")
(pin "2"))
(wire (pts (xy 152.4 320.04) (xy 147.32 320.04)) (stroke (width 0) (type default)))
(label "FAN_R_5V" (at 147.32 320.04 0) (effects (font (size 1 1)) (justify right bottom)))
(wire (pts (xy 162.56 320.04) (xy 167.64 320.04)) (stroke (width 0) (type default)))
(label "FAN_R_TACH" (at 167.64 320.04 0) (effects (font (size 1 1)) (justify left bottom)))
(symbol (lib_id "RMX_FP01:FP01_R103") (at 157.48 360.67999999999995 0) (unit 1) (in_bom yes) (on_board yes) (dnp no)
(property "Reference" "R103" (at 157.48 351.79 0) (effects (font (size 1.27 1.27)) ))
(property "Value" "100k 0.1%25ppm TNPW0805100KBEEA" (at 157.48 369.57 0) (effects (font (size 1.27 1.27)) ))
(property "Footprint" "Resistor_SMD:R_0805_2012Metric" (at 157.48 360.68 0) (effects (font (size 1.27 1.27)) (hide yes)))
(property "Datasheet" "https://www.vishay.com/docs/28758/tnpw_e3.pdf" (at 157.48 360.68 0) (effects (font (size 1.27 1.27)) (hide yes)))
(pin "1")
(pin "2"))
(wire (pts (xy 152.4 360.68) (xy 147.32 360.68)) (stroke (width 0) (type default)))
(label "FAN_R_5V" (at 147.32 360.68 0) (effects (font (size 1 1)) (justify right bottom)))
(wire (pts (xy 162.56 360.68) (xy 167.64 360.68)) (stroke (width 0) (type default)))
(label "FAN_GND" (at 167.64 360.68 0) (effects (font (size 1 1)) (justify left bottom)))
(symbol (lib_id "RMX_FP01:FP01_C101") (at 55.88 325.12 0) (unit 1) (in_bom yes) (on_board yes) (dnp no)
(property "Reference" "C101" (at 55.88 316.23 0) (effects (font (size 1.27 1.27)) ))
(property "Value" "100nF25V C0G5% C1206C104J3GACTU" (at 55.88 334.01 0) (effects (font (size 1.27 1.27)) ))
(property "Footprint" "Capacitor_SMD:C_1206_3216Metric" (at 55.88 325.12 0) (effects (font (size 1.27 1.27)) (hide yes)))
(property "Datasheet" "https://content.kemet.com/datasheets/KEM_C1003_C0G_SMD.pdf" (at 55.88 325.12 0) (effects (font (size 1.27 1.27)) (hide yes)))
(pin "1")
(pin "2"))
(wire (pts (xy 50.8 325.12) (xy 45.72 325.12)) (stroke (width 0) (type default)))
(label "FAN5V_IN" (at 45.72 325.12 0) (effects (font (size 1 1)) (justify right bottom)))
(wire (pts (xy 60.96 325.12) (xy 66.04 325.12)) (stroke (width 0) (type default)))
(label "FAN_GND" (at 66.04 325.12 0) (effects (font (size 1 1)) (justify left bottom)))
(symbol (lib_id "RMX_FP01:FP01_C102") (at 55.88 360.68 0) (unit 1) (in_bom yes) (on_board yes) (dnp no)
(property "Reference" "C102" (at 55.88 351.79 0) (effects (font (size 1.27 1.27)) ))
(property "Value" "100nF25V C0G5% C1206C104J3GACTU" (at 55.88 369.57 0) (effects (font (size 1.27 1.27)) ))
(property "Footprint" "Capacitor_SMD:C_1206_3216Metric" (at 55.88 360.68 0) (effects (font (size 1.27 1.27)) (hide yes)))
(property "Datasheet" "https://content.kemet.com/datasheets/KEM_C1003_C0G_SMD.pdf" (at 55.88 360.68 0) (effects (font (size 1.27 1.27)) (hide yes)))
(pin "1")
(pin "2"))
(wire (pts (xy 50.8 360.68) (xy 45.72 360.68)) (stroke (width 0) (type default)))
(label "FAN5V_IN" (at 45.72 360.68 0) (effects (font (size 1 1)) (justify right bottom)))
(wire (pts (xy 60.96 360.68) (xy 66.04 360.68)) (stroke (width 0) (type default)))
(label "FAN_GND" (at 66.04 360.68 0) (effects (font (size 1 1)) (justify left bottom)))
(symbol (lib_id "RMX_FP01:FP01_C103") (at 233.68 330.2 0) (unit 1) (in_bom yes) (on_board yes) (dnp no)
(property "Reference" "C103" (at 233.68 321.31 0) (effects (font (size 1.27 1.27)) ))
(property "Value" "1uF63V10% WIMA MKS2C041001F00KSSD" (at 233.68 339.09 0) (effects (font (size 1.27 1.27)) ))
(property "Footprint" "Capacitor_THT:C_Rect_L7.2mm_W5.0mm_P5.00mm" (at 233.68 330.2 0) (effects (font (size 1.27 1.27)) (hide yes)))
(property "Datasheet" "https://www.wima.de/wp-content/uploads/media/d_WIMA_MKS_2.pdf" (at 233.68 330.2 0) (effects (font (size 1.27 1.27)) (hide yes)))
(pin "1")
(pin "2"))
(wire (pts (xy 228.6 330.2) (xy 223.52 330.2)) (stroke (width 0) (type default)))
(label "FAN_R_5V" (at 223.52 330.2 0) (effects (font (size 1 1)) (justify right bottom)))
(wire (pts (xy 238.76 330.2) (xy 243.84 330.2)) (stroke (width 0) (type default)))
(label "FAN_GND" (at 243.84 330.2 0) (effects (font (size 1 1)) (justify left bottom)))
(symbol (lib_id "RMX_FP01:FP01_J3") (at 233.68 279.4 0) (unit 1) (in_bom yes) (on_board yes) (dnp no)
(property "Reference" "J3" (at 233.68 267.97 0) (effects (font (size 1.27 1.27)) ))
(property "Value" "JST B3B-XH-A / XHP-3 / SXH-001T-P0.6" (at 233.68 290.83 0) (effects (font (size 1.27 1.27)) ))
(property "Footprint" "Connector_JST:JST_XH_B3B-XH-A_1x03_P2.50mm_Vertical" (at 233.68 279.4 0) (effects (font (size 1.27 1.27)) (hide yes)))
(property "Datasheet" "https://www.jst-mfg.com/product/pdf/eng/eXH.pdf" (at 233.68 279.4 0) (effects (font (size 1.27 1.27)) (hide yes)))
(pin "1")
(pin "2")
(pin "3"))
(wire (pts (xy 218.44 274.32) (xy 213.36 274.32)) (stroke (width 0) (type default)))
(label "FAN_GND" (at 213.36 274.32 0) (effects (font (size 1 1)) (justify right bottom)))
(wire (pts (xy 218.44 279.4) (xy 213.36 279.4)) (stroke (width 0) (type default)))
(label "FAN_R_5V" (at 213.36 279.4 0) (effects (font (size 1 1)) (justify right bottom)))
(wire (pts (xy 218.44 284.48) (xy 213.36 284.48)) (stroke (width 0) (type default)))
(label "FAN_R_TACH" (at 213.36 284.48 0) (effects (font (size 1 1)) (justify right bottom)))
(symbol (lib_id "RMX_FP01:SUPPLY_FLAG") (at 20.32 20.32 0) (unit 1) (in_bom no) (on_board no) (dnp no)(property "Reference" "#FLAG0" (at 20.32 20.32 0) (effects (font (size 1 1)) (hide yes)))(property "Value" "FAN5V_IN external" (at 20.32 22.86 0) (effects (font (size 1 1))))(pin "1"))
(label "FAN5V_IN" (at 20.32 20.32 0) (effects (font (size 1 1)) (justify left bottom)))
(symbol (lib_id "RMX_FP01:SUPPLY_FLAG") (at 60.96 20.32 0) (unit 1) (in_bom no) (on_board no) (dnp no)(property "Reference" "#FLAG1" (at 60.96 20.32 0) (effects (font (size 1 1)) (hide yes)))(property "Value" "FAN_GND external" (at 60.96 22.86 0) (effects (font (size 1 1))))(pin "1"))
(label "FAN_GND" (at 60.96 20.32 0) (effects (font (size 1 1)) (justify left bottom)))
(text "FP01: native protection section only. NEWforce-path supply branch; P03J3 TEST ONLY is prohibited." (at 20 405 0) (effects (font (size 1.27 1.27)) (justify left)))
(text "Motor/current-limit/startup/ground/thermal bounds unverified. Health/temperature/E28RUN interlock and PCB not implemented." (at 20 415 0) (effects (font (size 1.27 1.27)) (justify left)))
(text "J4TACH can reach switched5V. Future receiver MUST be5V tolerant with power-off protection. No directMCU connection." (at 20 425 0) (effects (font (size 1.27 1.27)) (justify left)))
(embedded_fonts no))
